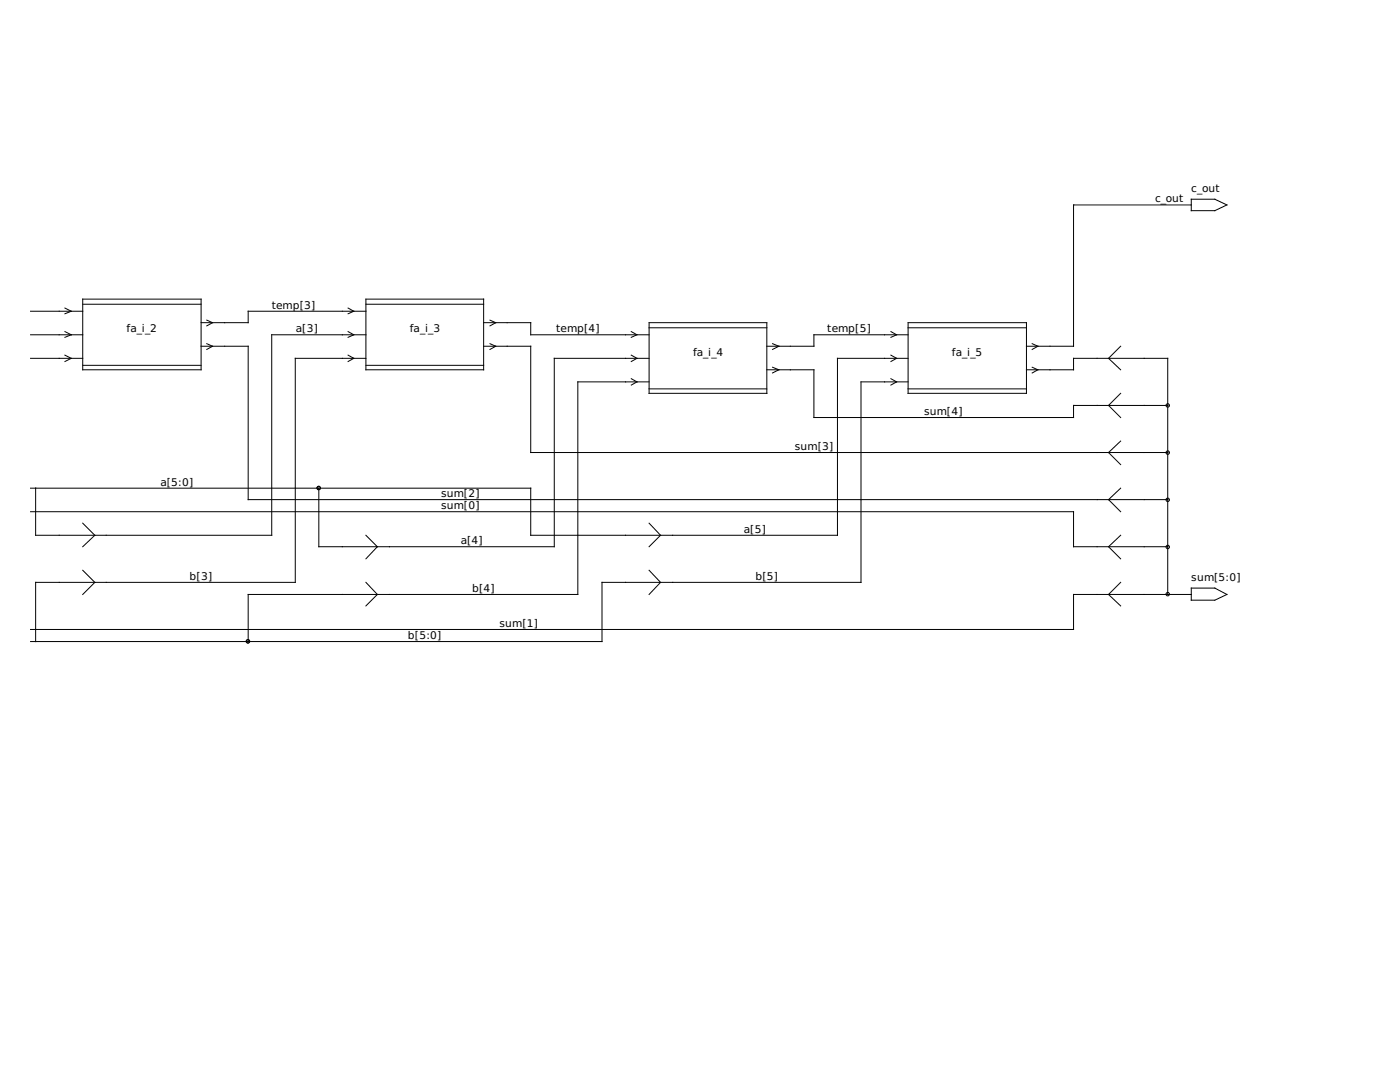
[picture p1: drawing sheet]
<svg xmlns="http://www.w3.org/2000/svg" width="279mm" height="216mm" viewBox="0 0 279 216" stroke-linecap="round" stroke-linejoin="round" font-family="sans-serif">
<g fill="none" stroke="#000" stroke-width=".2">
<path d="M237.7 39.8h4.7l2.5 1.1-2.5 1.1h-4.7zM16.5 59.7h23.6v14.1h-23.6zM73 59.7h23.5v14.1h-23.5zM237.7 40.9h-23.5v28.2h-9.3M6.1 71.5h10.4M6.1 62.1h10.4M6.1 66.8h10.4M13 70.9l1.2 .6-1.2 .6M13 61.5l1.2 .6-1.2 .5M13 66.2l1.2 .6-1.2 .5M16.5 60.7h23.6M16.5 72.9h23.6"/>
<path d="M40.1 69.1h9.4v30.6h183.5M41.3 68.6l1.1 .5-1.1 .6M41.3 63.9l1.1 .5-1.1 .6M69.5 61.5l1.1 .6-1.1 .5M69.5 70.9l1.1 .6-1.1 .6M69.5 66.2l1.1 .6-1.1 .5M73 60.7h23.5M73 72.9h23.5M73 62.1h-23.5v2.3h-9.4M73 71.5h-14.1v44.7h-51.8v11.8M73 66.8h-18.8v40h-47.1v-9.4M96.5 64.4h9.4v2.4h23.6"/>
<path d="M96.5 69.1h9.4v21.2h127.1M97.8 63.9l1.1 .5-1.1 .6M97.8 68.6l1.1 .5-1.1 .6M126 75.6l1.1 .6-1.1 .6M126 66.2l1.1 .6-1.1 .5M126 70.9l1.1 .6-1.1 .6M129.5 64.4h23.5v14.1h-23.5zM129.5 65.4h23.5M129.5 77.6h23.5M129.5 76.2h-14.2v42.4h-65.8v9.4M129.5 71.5h-18.9v37.6h-47v-11.7M153 73.8h9.4v9.5h51.8v-2.4h18.8"/>
<path d="M154.2 68.6l1.2 .5-1.2 .6M154.2 73.3l1.2 .5-1.2 .6M177.8 66.2l1.1 .6-1.1 .5M177.8 70.9l1.1 .6-1.1 .6M177.8 75.6l1.1 .6-1.1 .6M181.2 64.4h23.7v14.1h-23.7zM181.2 65.4h23.7M181.2 77.6h23.7M181.2 76.2h-9.4v40h-51.7v11.8h-114M181.2 71.5h-14.1v35.3h-61.2v-9.4h-99.8M181.2 66.8h-18.8v2.3h-9.4M204.9 73.8h9.3v-2.3h18.8v47.1"/>
<path d="M206 68.6l1.1 .5-1.1 .6M206 73.3l1.1 .5-1.1 .6M223.6 69.1l-2.4 2.4 2.4 2.3M223.6 78.5l-2.4 2.4 2.4 2.4M223.6 88l-2.4 2.3 2.4 2.4M223.6 97.4l-2.4 2.3 2.4 2.4M6.1 102.1h208.1v7h18.8M16.5 113.8l2.4 2.4-2.4 2.4M16.5 104.4l2.4 2.4-2.4 2.3M73 116.2l2.3 2.4-2.3 2.3M73 106.8l2.3 2.3-2.3 2.4M129.5 113.8l2.3 2.4-2.3 2.4"/>
<path d="M129.5 104.4l2.3 2.4-2.3 2.3M223.6 116.2l-2.4 2.4 2.4 2.3M223.6 106.8l-2.4 2.3 2.4 2.4M237.7 118.6h-23.5v7h-208.1M237.7 117.3h4.7l2.5 1.3-2.5 1.2h-4.7z"/>
<circle cx="63.6" cy="97.4" r=".34"/>
<circle cx="233" cy="99.7" r=".34"/>
<circle cx="233" cy="80.9" r=".34"/>
<circle cx="233" cy="90.3" r=".34"/>
<circle cx="233" cy="109.1" r=".34"/>
<circle cx="233" cy="118.6" r=".34"/>
<circle cx="49.5" cy="128" r=".34"/>
</g>
<g font-size="2.1">
<text x="230.5" y="40.4">c_out</text>
<text x="237.7" y="38.2">c_out</text>
<text x="54.2" y="61.6">temp[3]</text>
<text x="25.3" y="66.3">fa_i_2</text>
<text x="59.1" y="66.3">a[3]</text>
<text x="81.8" y="66.3">fa_i_3</text>
<text x="111" y="66.3">temp[4]</text>
<text x="138.3" y="71">fa_i_4</text>
<text x="165.1" y="66.3">temp[5]</text>
<text x="190" y="71">fa_i_5</text>
<text x="184.4" y="82.8">sum[4]</text>
<text x="158.6" y="89.8">sum[3]</text>
<text x="32" y="96.9">a[5:0]</text>
<text x="88" y="99.2">sum[2]</text>
<text x="88" y="101.6">sum[0]</text>
<text x="148.5" y="106.3">a[5]</text>
<text x="91.9" y="108.6">a[4]</text>
<text x="37.8" y="115.7">b[3]</text>
<text x="94.2" y="118.1">b[4]</text>
<text x="150.7" y="115.7">b[5]</text>
<text x="237.7" y="116">sum[5:0]</text>
<text x="99.7" y="125.1">sum[1]</text>
<text x="81.4" y="127.5">b[5:0]</text>
</g>
</svg>
